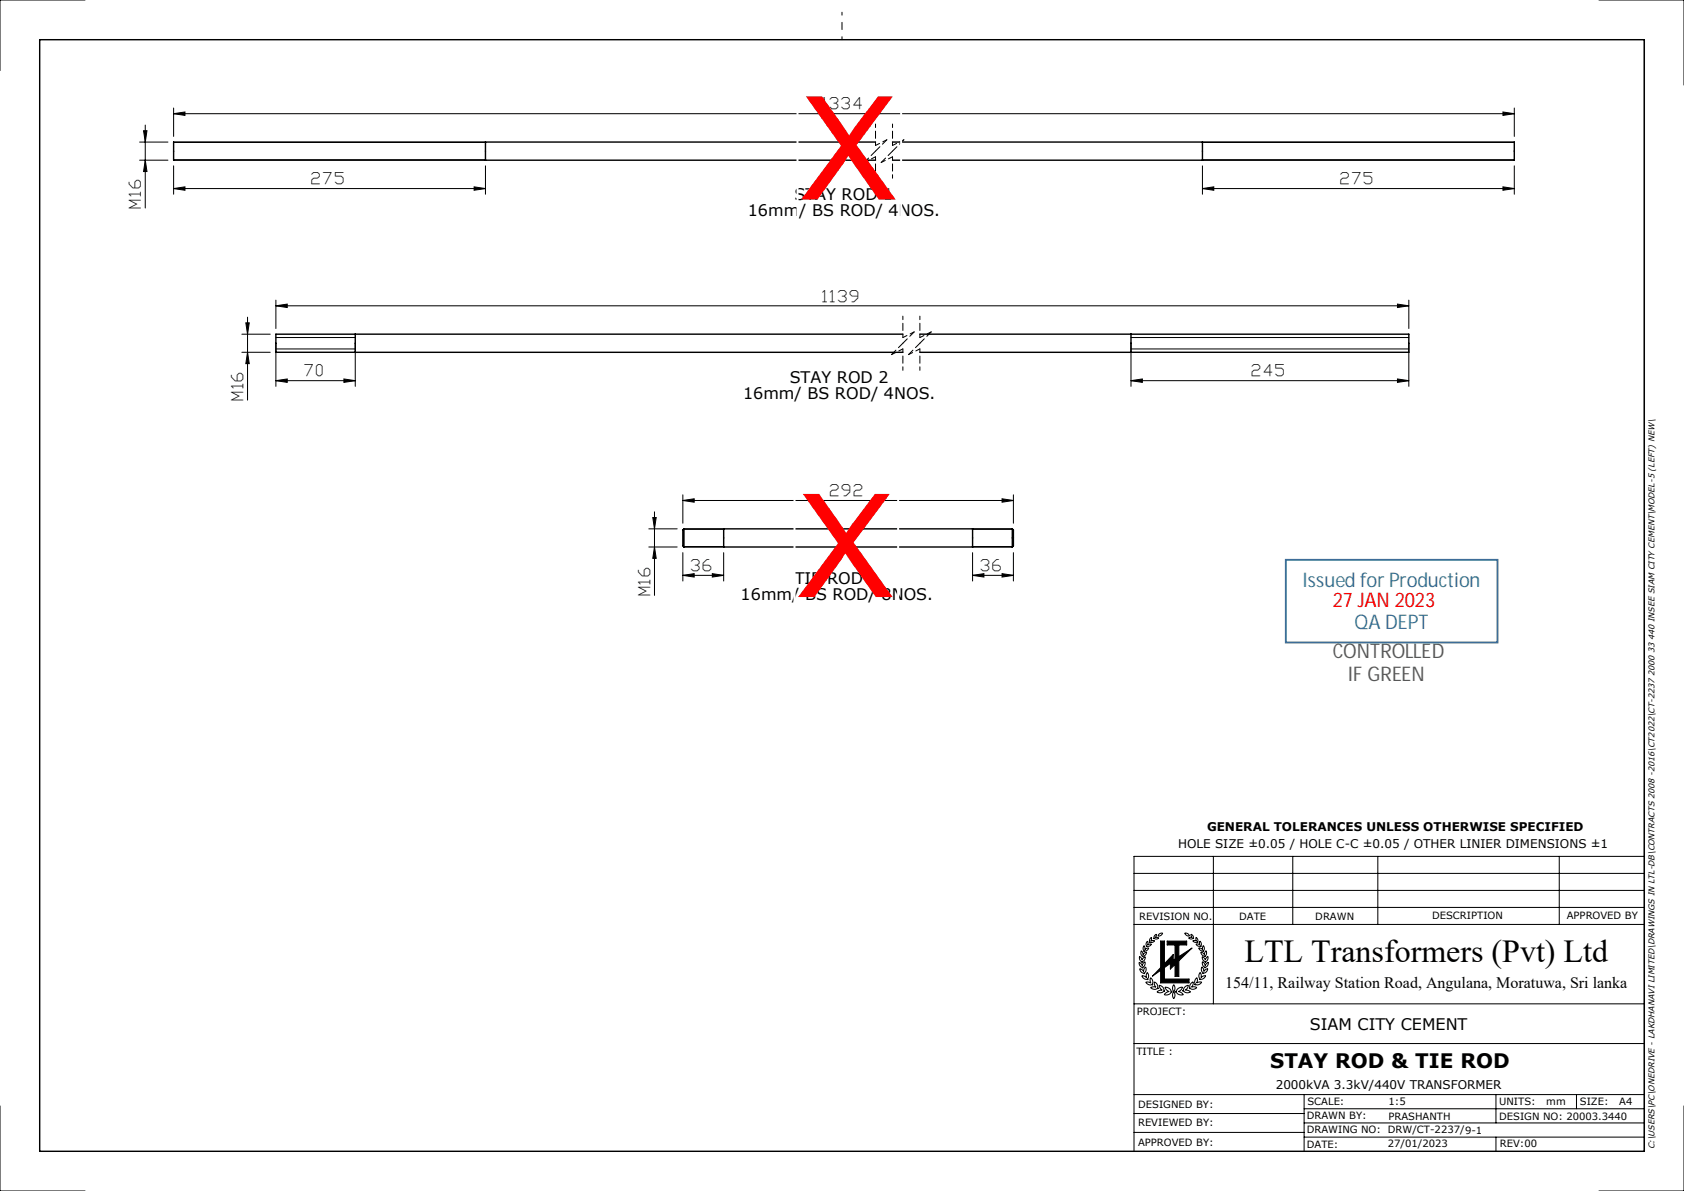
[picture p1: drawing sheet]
<svg xmlns="http://www.w3.org/2000/svg" width="297mm" height="210mm" viewBox="0 0 297 210" stroke-linecap="round" stroke-linejoin="round" font-family="sans-serif">
<g fill="none" stroke="#000" stroke-width=".18">
<path d="M15 0h-15v12.4M30.6 19v5.1M265.1 19.7l2 .3-2 .3zM267.1 19v5.1M282 0h15v15M290 7v196M24.6 25.1h5M24.6 28.2h5M25.3 23.1h.6l-.3 2zM25.6 22.1v14.6M25.6 28.2l.3 2h-.6zM30.6 28.2h55"/>
<path d="M30.6 25.1h55M30.6 20l2-.3v.6zM30.6 33.2l2-.3v.6zM30.6 29.2v5M30.6 20h236.5M30.6 33.2h55M83.6 32.9l2 .3-2 .3zM85.6 29.2v5M212.1 28.2h55M212.1 25.1h55M212.1 33.2l2-.3v.6zM212.1 33.2h55"/>
<path d="M212.1 29.2v5M265.1 32.9l2 .3-2 .3zM267.1 29.2v5M42.7 58.9h5M43.4 56.9h.6l-.3 2zM43.7 55.9v14.6M48.7 59.5h14M48.7 53.9l2-.3v.6zM48.7 52.9v5M48.7 53.9h199.8M199.5 59.5h49M246.5 53.6l2 .3-2 .3z"/>
<path d="M248.5 52.9v5M42.7 62.1h5M43.7 62.1l.3 2h-.6zM48.7 61.5h14M48.7 67.1l2-.3v.6zM48.7 60.5v7.6M48.7 67.1h14M60.7 66.8l2 .3-2 .3zM62.7 60.5v7.6M199.5 67.1l2-.3v.6zM199.5 61.5h49M199.5 67.1h49"/>
<path d="M199.5 60.5v7.6M246.5 66.8l2 .3-2 .3zM248.5 60.5v7.6M114.4 93.2h5M114.4 96.4h5M115.1 91.2h.6l-.3 2zM115.4 90.2v14.8M115.4 96.4l.3 2h-.6zM120.4 88.2l2-.3v.6zM120.4 87.2v5.1M120.4 88.2h58.3M120.4 97.4v5"/>
<path d="M120.6 96.4h7M120.6 93.3h7M127.6 97.4v5M171.5 96.4h7.1M171.5 93.3h7.1M171.5 97.4v5M176.7 87.9l2 .3-2 .3zM178.7 87.2v5.1M178.7 97.4v5M120.4 101.4l2-.3v.6zM120.4 101.4h7.2M125.6 101.1l2 .3-2 .3z"/>
<path d="M171.5 101.4l2-.3v.6zM171.5 101.4h7.2M176.7 101.1l2 .3-2 .3zM200 157h90M200 154h90M214 151v26M228 151v12M243 151v12M275 151v12M290 151h-90v52M200 177h90M200 163h90"/>
<path d="M200 160h90M200.9 169.7l.6 .6 .1-.4 .3-.3a.94 .94 0 0 1-.4 1.1 .97 .97 0 0 1-.6-1zM201 168.6l.4 .7 .2-.4 .4-.2a.9 .9 0 0 1-.6 .9 .93 .93 0 0 1-.4-1zM201 170.8l.4 .2 .3 .3 .1-.4 .2-.4a.97 .97 0 0 1-.2 1.2 1.01 1.01 0 0 1-.8-.9zM201.3 167.6l.3 .7 .3-.3 .3-.1a.86 .86 0 0 1-.7 .8 .89 .89 0 0 1-.2-1.1zM201.4 172l.4 .1 .4 .3v-.5l.1-.4a1.01 1.01 0 0 1 .1 1.2 1.05 1.05 0 0 1-1-.7zM201.8 166.7l.1 .7 .3-.2h.4a.82 .82 0 0 1-.9 .5 .86 .86 0 0 1 .1-1zM202.1 173.2h.4l.5 .1-.2-.4 .1-.5a1.05 1.05 0 0 1 .3 1.3l-.1-.1a.81 .81 0 0 1-1-.4zM202.3 166l.2 .2-.1 .4 .3-.1h.4a.79 .79 0 0 1-.9 .4l-.1-.5zM203 165.4l.1-.1-.1 .6h.6a.47 .47 0 0 1-.8 .2l-.1-.4zM203.5 165.4a.45 .45 0 0 0 .8 0l-.6-.1 .3-.6a.55 .55 0 0 0-.5 .7M203.6 173.1a1.08 1.08 0 0 1 .6 1.2h-.1a.84 .84 0 0 1-1.2-.2l.5-.1 .5 .1-.3-.5z"/>
<path d="M204.4 164.7l.7-.2a.69 .69 0 0 1-.9 .5zM204.4 173.7a1.12 1.12 0 0 1 1 1.1l-.1-.1a.87 .87 0 0 1-1.3 .2l.5-.3h.5l-.4-.4zM204.7 165.9h.7v4l1.5-1.6v1l.3-.2v-2.5h-1.3v-.7h3.4v.7h-1.4v2.1l2.3-1.5-2.3 2.2v2.8h-.7v-2.1l-.8 .8v-1l-1 .7v2h4.3v.7h-5v-2.2l-1.4 1 1.4-1.5zM205.5 174.1a.92 .92 0 0 1 1 .7h.2a1.04 1.04 0 0 1-1.4 .6l.4-.4 .5-.2a1.13 1.13 0 0 1-.7-.7zM207 173.6a1 1 0 0 1 0 1.3 1 1 0 0 1 0-1.3zM207 174.9a1 1 0 0 1 0 1.2 1 1 0 0 1 0-1.2zM207.7 174.4l.4-.3h.5a1.13 1.13 0 0 1-.8 .7l.5 .2 .4 .4a1.04 1.04 0 0 1-1.3-.6h.1zM208.9 164.5a.64 .64 0 0 1 .8 .5l-.4-.1zM209 174l.6-.3-.2 .5-.4 .4h.5l.5 .3a.87 .87 0 0 1-1.2-.2l-.2 .1v-.2h.1l.1-.3zM210 164.7a.62 .62 0 0 1 .5 .8l-.1-.1a.45 .45 0 0 1-.7 0l.6-.1zM210.1 173.4l.3-.3v.5l-.3 .5 .5-.1 .5 .1a.95 .95 0 0 1-1.3 .1zM210.9 166.5h.4l.3 .1v-.7a.69 .69 0 0 1 .1 1v-.1a.61 .61 0 0 1-.8-.3z"/>
<path d="M210.9 165.3a.66 .66 0 0 1 .3 .9l-.1-.1a.47 .47 0 0 1-.7-.2h.6zM211 172.5l.1-.1 .1 .3-.2 .6 .5-.1h.4a.91 .91 0 0 1-1.2 .4l.1-.1-.1-.5zM211.4 167.1l.4 .1 .3 .2 .1-.7a.72 .72 0 0 1 0 1h-.1a.64 .64 0 0 1-.7-.6zM211.7 171.5l.2 .4-.1 .5 .4-.3 .4-.1a.88 .88 0 0 1-1 .7v-.1a.78 .78 0 0 1 .1-1.1zM211.8 167.9l.4 .1 .2 .3 .3-.7a.75 .75 0 0 1-.3 1.1v-.1a.67 .67 0 0 1-.6-.7zM212 170.5l.2 .3 .1 .5 .3-.3 .4-.2a.85 .85 0 0 1-.9 .8l.1-.1a.75 .75 0 0 1-.2-1zM212 168.7l.4 .2 .2 .4 .4-.7a.78 .78 0 0 1-.5 1v-.1a.7 .7 0 0 1-.5-.8zM212.1 169.6l.3 .3 .1 .4 .6-.6a.82 .82 0 0 1-.7 .9l.1-.1a.73 .73 0 0 1-.4-.9zM0 195v15h15M200 196.3h30M200 199.7h30M200 193h90"/>
<path d="M200 184h90M230 198h60M230 193v10M230 195.5h60M263.8 193v5M278 193v2.5M297 195v15h-15M230 200.5h60M263.8 200.5v2.5"/>
</g>
<path d="M148.5 7v-4.8" fill="none" stroke="#000" stroke-width=".18" stroke-dasharray="15.2 1.3 1.3 1.3" stroke-dashoffset="14.7"/>
<g fill="none" stroke="#000" stroke-width=".25">
<path d="M7 7h283v196h-283zM85.6 25v3.2M154.4 25l-123.8 .1v3.1h123.8M157.4 25l109.7 .1v3.1h-109.7M212.1 25v3.2M62.7 58.9v3.2M159.2 58.9h-110.5v3.2h110.5M162.2 58.9h86.3v3.2h-86.3M199.5 58.9v3.2M120.6 93.3v3.1M120.6 93.3a1.42 1.42 0 0 0-.2 1.3v.9a.95 .95 0 0 0 .2 .9M120.6 93.3h57.9"/>
<path d="M120.6 96.4h57.9M127.6 93.2v3.2M171.5 93.2v3.2M178.5 93.3v3.1M178.5 93.3a1.58 1.58 0 0 1 .2 1.3v.9a.85 .85 0 0 1-.2 .9"/>
</g>
<path d="M204.7 165.9h.7v4l1.5-1.6v1l.3-.2v-2.5h-1.3v-.7h3.4v.7h-1.4v2.1l2.3-1.5-2.3 2.2v2.8h-.7v-2.1l-.8 .8v-1l-1 .7v2h4.3v.7h-5v-2.2l-1.4 1 1.4-1.5z" fill-rule="evenodd" fill="#000"/>
<path d="M154.4 21.9v3.7M154.4 27.6v3.8M157.4 21.9v3.7M157.4 27.6v3.8M159.2 55.7v3.8M162.2 55.7v3.8M159.2 61.5v3.8M162.2 61.5v3.8" fill="none" stroke="#000" stroke-width=".18" stroke-dasharray="1.3 .6" stroke-dashoffset=".7"/>
<path d="M152.4 28.6l2-1M154.4 25.6l2-1M155.4 28.6l2-1M157.4 25.6l2-1M159.2 59.5l2-1M162.2 59.5l2-1M157.2 62.5l2-1M160.2 62.5l2-1" fill="none" stroke="#000" stroke-width=".18" stroke-dasharray="1.3 .6" stroke-dashoffset=".5"/>
<path d="M154.4 26.6l-2 2M156.4 24.6l-2 2M157.4 26.6l-2 2M159.4 24.6l-2 2M161.2 58.5l-2 2M164.2 58.5l-2 2M159.2 60.5l-2 2M162.2 60.5l-2 2" fill="none" stroke="#000" stroke-width=".18" stroke-dasharray="1.3 .6" stroke-dashoffset=".2"/>
<g fill="#000">
<path d="M25.3 23.1h.6l-.3 2zM25.6 28.2l.3 2h-.6zM43.4 56.9h.6l-.3 2zM43.7 62.1l.3 2h-.6z"/>
<path d="M30.6 20l2-.3v.6zM265.1 19.7l2 .3-2 .3zM30.6 33.2l2-.3v.6zM83.6 32.9l2 .3-2 .3zM212.1 33.2l2-.3v.6zM265.1 32.9l2 .3-2 .3zM48.7 67.1l2-.3v.6zM60.7 66.8l2 .3-2 .3z"/>
<path d="M48.7 53.9l2-.3v.6zM246.5 53.6l2 .3-2 .3z"/>
<path d="M246.5 66.8l2 .3-2 .3zM199.5 67.1l2-.3v.6z"/>
<path d="M115.1 91.2h.6l-.3 2zM115.4 96.4l.3 2h-.6z"/>
<path d="M120.4 88.2l2-.3v.6zM176.7 87.9l2 .3-2 .3zM171.5 101.4l2-.3v.6zM176.7 101.1l2 .3-2 .3z"/>
<path d="M125.6 101.1l2 .3-2 .3zM120.4 101.4l2-.3v.6z"/>
</g>
<path d="M140.7 14.6h18.2v27.2h-18.2zM140.1 84.7h18.3v27.2h-18.3z" fill="none" stroke="#fff" stroke-width=".35"/>
<path d="M226.8 98.7h37.3v14.6h-37.3z" fill="none" stroke="#2e75b6" stroke-width=".34"/>
<g font-size="25.4" fill="#f00">
<text x="141.2" y="35.2">X</text>
<text x="140.7" y="105.3">X</text>
</g>
<text font-size="5.6" x="219.5" y="169.6">LTL Transformers (Pvt) Ltd</text>
<g font-size="3.6" fill="#2e74b5">
<text x="229.7" y="103.5">Issued for Production</text>
<text x="238.9" y="110.9">QA DEPT</text>
</g>
<text font-size="3.6" fill="#f00" x="235.1" y="107.1">27 JAN 2023</text>
<g font-size="3.6" fill="#538135">
<text x="235.1" y="116.1">CONTROLLED</text>
<text x="237.7" y="120.1">IF GREEN</text>
</g>
<text font-size="3.5" x="224" y="188.4">STAY ROD &amp; TIE ROD</text>
<g font-size="2.8">
<text x="145" y="19.3">1334</text>
<text x="55" y="32.5">275</text>
<text x="140.1" y="35.2">STAY ROD 1</text>
<text x="236.5" y="32.5">275</text>
<text x="24.9" y="36.7" transform="rotate(-90 24.9 36.7)">M16</text>
<text x="131.9" y="38.1">16mm/ BS ROD/ 4NOS.</text>
<text x="145.1" y="53.2">1139</text>
<text x="42.9" y="70.5" transform="rotate(-90 42.9 70.5)">M16</text>
<text x="53.8" y="66.4">70</text>
<text x="131" y="70.4">16mm/ BS ROD/ 4NOS.</text>
<text x="139.3" y="67.6">STAY ROD 2</text>
<text x="220.9" y="66.4">245</text>
<text x="146.5" y="87.5">292</text>
<text x="122" y="100.7">36</text>
<text x="173.1" y="100.7">36</text>
<text x="114.7" y="105" transform="rotate(-90 114.7 105)">M16</text>
<text x="130.6" y="105.7">16mm/ BS ROD/ 8NOS.</text>
<text x="140.2" y="102.9">TIE ROD 1</text>
<text x="216.1" y="174.1">154/11, Railway Station Road, Angulana, Moratuwa, Sri lanka</text>
<text x="231" y="181.6">SIAM CITY CEMENT</text>
</g>
<g font-size="2.1">
<text x="207.8" y="149.6">HOLE SIZE ±0.05 / HOLE C-C ±0.05 / OTHER LINIER DIMENSIONS ±1</text>
<text x="212.9" y="146.4">GENERAL TOLERANCES UNLESS OTHERWISE SPECIFIED</text>
<text x="225" y="191.9">2000kVA 3.3kV/440V TRANSFORMER</text>
</g>
<g font-size="1.8">
<text x="200.9" y="162.1">REVISION NO.</text>
<text x="218.6" y="162.1">DATE</text>
<text x="232" y="162.1">DRAWN</text>
<text x="252.6" y="162.1">DESCRIPTION</text>
<text x="276.3" y="162.1">APPROVED BY</text>
<text x="200.5" y="179">PROJECT:</text>
<text x="200.4" y="186">TITLE :</text>
<text x="200.7" y="195.4">DESIGNED BY:</text>
<text x="230.5" y="197.4">DRAWN BY:</text>
<text x="230.6" y="194.9">SCALE:</text>
<text x="244.9" y="197.5">PRASHANTH</text>
<text x="244.9" y="194.9">1:5</text>
<text x="264.4" y="197.4">DESIGN NO: 20003.3440</text>
<text x="264.4" y="194.9">UNITS:</text>
<text x="272.7" y="194.9">mm</text>
<text x="278.6" y="194.9">SIZE:</text>
<text x="285.6" y="194.9">A4</text>
<text x="200.7" y="202">APPROVED BY:</text>
<text x="200.7" y="198.6">REVIEWED BY:</text>
<text x="230.5" y="199.9">DRAWING NO: DRW/CT-2237/9-1</text>
<text x="230.5" y="202.4">DATE:</text>
<text x="244.8" y="202.3">27/01/2023</text>
<text x="264.5" y="202.3">REV:00</text>
</g>
<text font-size="1.5" x="291.8" y="202.7" transform="rotate(-90 291.8 202.7)">C:\USERS\PC\ONEDRIVE - LAKDHANAVI LIMITED\DRAWINGS IN LTL-DB\CONTRACTS 2008 -2016\CT2022\CT-2237 2000 33 440 INSEE SIAM CITY CEMENT\MODEL-5 (LEFT) NEW\</text>
</svg>
